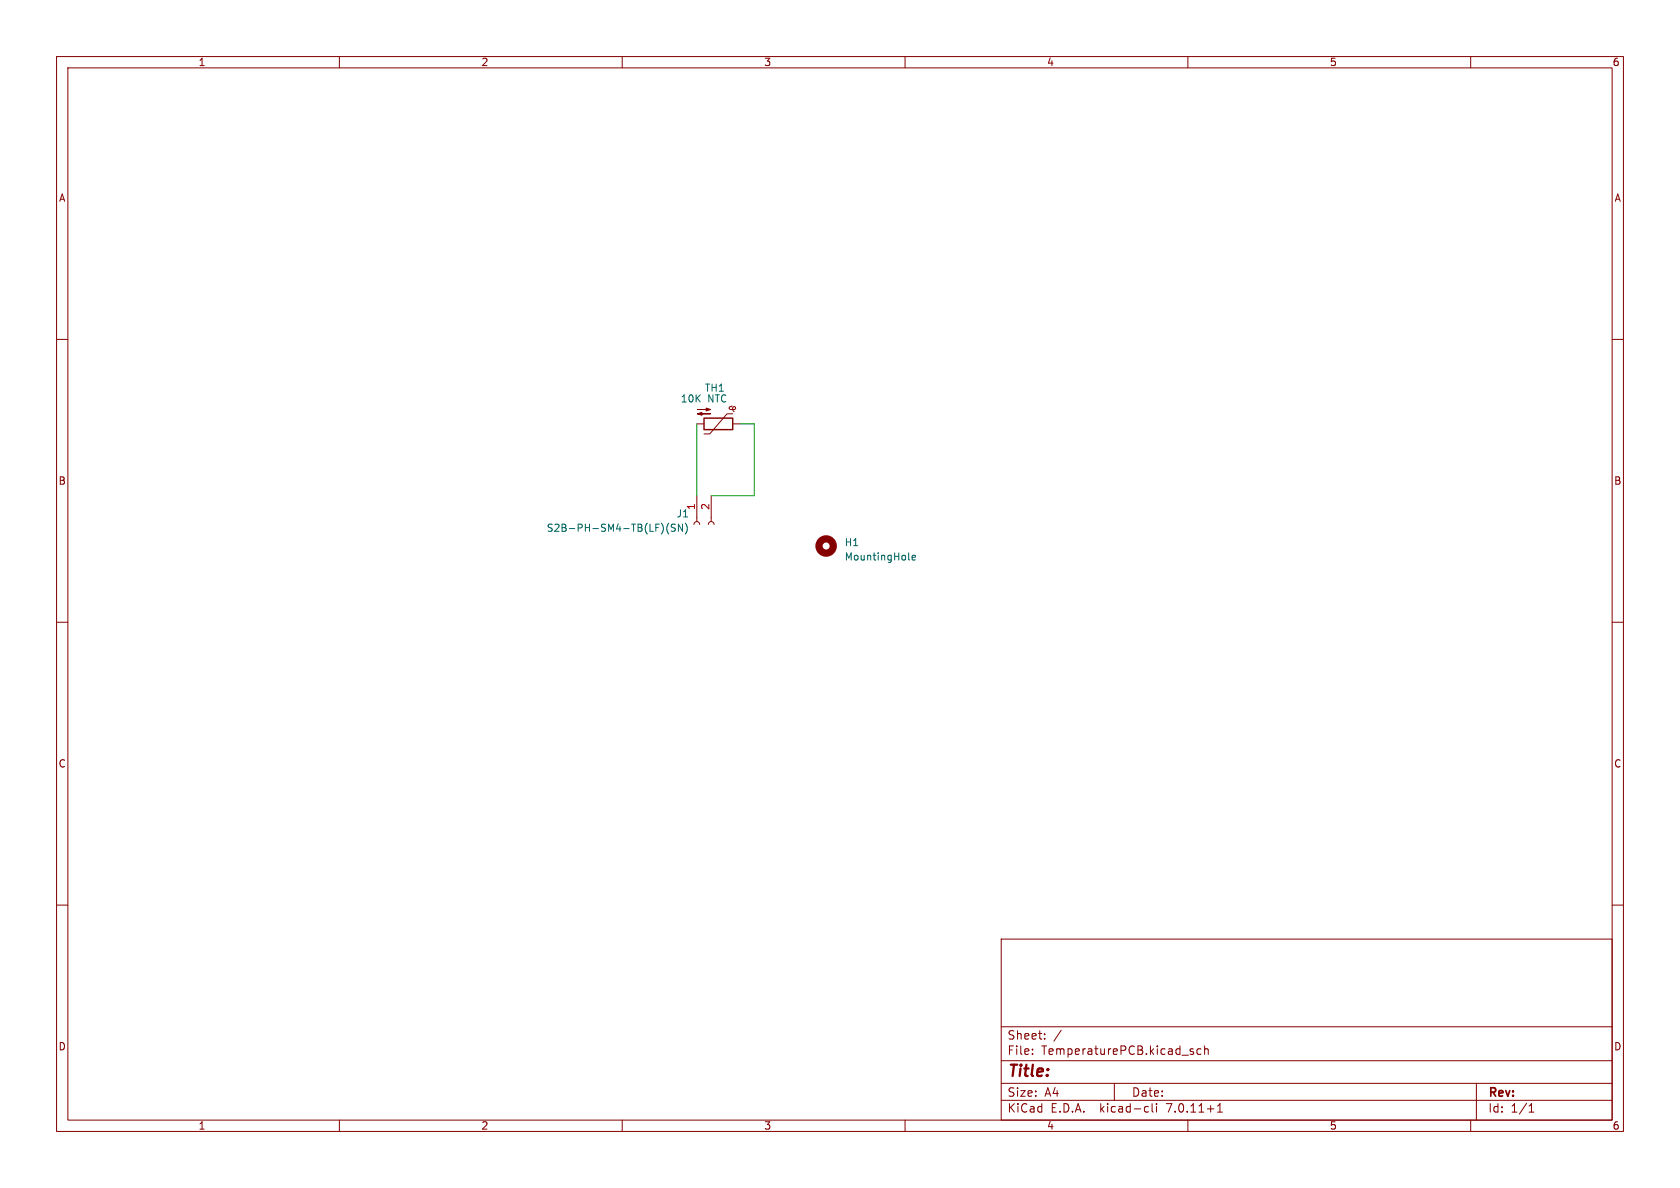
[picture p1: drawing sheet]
<svg xmlns="http://www.w3.org/2000/svg" width="297mm" height="210mm" viewBox="0 0 297 210" stroke-linecap="round" stroke-linejoin="round" font-family="sans-serif">
<g fill="none" stroke="#840000" stroke-width=".18">
<path d="M10 10h277v190h-277zM12 12h273v186h-273zM60 10v2M110 10v2M160 10v2M210 10v2M260 10v2M10 60h2M285 60h2M123.2 74.9h1.3M129.4 71.8l-.4 .2-.1 .2 .2 .2h.8l.1-.2-.1-.3h-.3l-.1 .3 .1 .3 .2 .3M129.5 73.2h-1l-3 3.5h-1"/>
<path d="M129.5 74.9h1.3M122.7 92.7l.1-.4 .4-.1 .4 .2 .1 .3M123.2 87.6v4.6M125.2 92.7l.2-.4 .3-.1 .4 .2 .1 .3M125.7 87.6v4.6M10 110h2M285 110h2M10 160h2M285 160h2M177 166h108v32h-108zM60 198v2M110 198v2"/>
<path d="M160 198v2M177 194.5h108M177 191.5h108M177 187.5h108M177 181.5h108M182.5 186.3v.1M182.5 185.5v.1M184.7 183.6v.1M184.7 182.8v.1M187.6 182.1l-1.3 2M197 191.5v3M202.6 195.6l.4 .1"/>
<path d="M203 196.5l-.4 .1M203.7 195.1v1.3l.2 .2M204.5 195.1v.1M204.5 195.6v1M210 198v2M210.6 185.9l.4 .1v.2l-.2 .2h-.3M210.6 185.4l.4 .1M212.3 185.5l-.4-.1-.3 .3v.4l.1 .2h.6M213 185.5l.2-.1 .3 .1 .1 .9M213 184.9v1.5M215.2 196.6h.9M215.2 195.5l.5-.4v1.5"/>
<path d="M260 198v2M261 191.5v6.5M270.3 196.6h.9M270.3 195.5l.4-.4v1.5"/>
</g>
<circle cx="146" cy="96.5" r="1.27" fill="none" stroke="#840000" stroke-width="1.3"/>
<path d="M118.2 92.5a1.46 1.46 0 0 0 0 1.9M119.4 92.7h-.5l-.2 .1v.3l.6 .3 .1 .3-.3 .2h-.4M120.7 92.7v1.2l-.8-1.2v1.2M121.1 92.5a1.46 1.46 0 0 1 0 1.9M160.6 98.8l.2 .2M161.2 98.6l.7-.1-.1-.3h-.4l-.2 .1 .1 .6h.5" fill="none" stroke="#006464" stroke-width=".18"/>
<path d="M124.5 73.9h5v2h-5z" fill="none" stroke="#840000" stroke-width=".25"/>
<g fill="#840000" stroke="#840000" stroke-width=".18">
<path d="M123.3 72.4h2.3l-.8 .2v-.5l.8 .3z"/>
<path d="M123.3 73.2l.8-.3v.5l-.8-.2h2.3z"/>
</g>
<path d="M123.2 74.9v12.7M130.8 74.9h2.5v12.7h-7.6" fill="none" stroke="#009600" stroke-width=".18"/>
<text font-size="2.8" fill="#840000" x="178" y="190.9">Title:</text>
<g font-size="2.1" fill="#840000">
<text x="178" y="184">Sheet:</text>
<text x="178" y="186.7">File:</text>
<text x="184.1" y="186.7">TemperaturePCB.kicad_sch</text>
<text x="178" y="196.9">KiCad</text>
<text x="178" y="194.1">Size:</text>
<text x="184.7" y="194.1">A4</text>
<text x="185.7" y="196.9">E.D.A.</text>
<text x="194.6" y="196.9">kicad-cli</text>
<text x="200" y="194.1">Date:</text>
<text x="206.5" y="196.9">7.0.11+1</text>
<text x="263" y="194.3">Rev:</text>
<text x="263" y="196.9">Id:</text>
<text x="267.1" y="196.9">1/1</text>
</g>
<g font-size="1.8" fill="#840000">
<text x="35" y="11.9">1</text>
<text x="85" y="11.9">2</text>
<text x="135" y="11.9">3</text>
<text x="185" y="11.9">4</text>
<text x="235" y="11.9">5</text>
<text x="285" y="11.9">6</text>
<text x="10.3" y="35.9">A</text>
<text x="285.3" y="35.9">A</text>
<text x="10.3" y="85.9">B</text>
<text x="285.3" y="85.9">B</text>
<text x="10.3" y="135.9">C</text>
<text x="285.3" y="135.9">C</text>
<text x="10.3" y="185.9">D</text>
<text x="285.3" y="185.9">D</text>
<text x="35" y="199.9">1</text>
<text x="85" y="199.9">2</text>
<text x="135" y="199.9">3</text>
<text x="185" y="199.9">4</text>
<text x="235" y="199.9">5</text>
<text x="285" y="199.9">6</text>
</g>
<g font-size="1.8" fill="#006464">
<text x="120.2" y="71.3">10K</text>
<text x="124.5" y="69.4">TH1</text>
<text x="125.1" y="71.3">NTC</text>
<text x="96.5" y="94.2">S2B-PH-SM4-TB(LF)(SN)</text>
<text x="119.5" y="91.7">J1</text>
<text x="122.9" y="90.2" transform="rotate(-90 122.9 90.2)">1</text>
<text x="149.2" y="96.7">H1</text>
<text x="149.2" y="99.3">MountingHole</text>
</g>
<text font-size="1.8" fill="#a90000" x="125.5" y="90.2" transform="rotate(-90 125.5 90.2)">2</text>
</svg>
